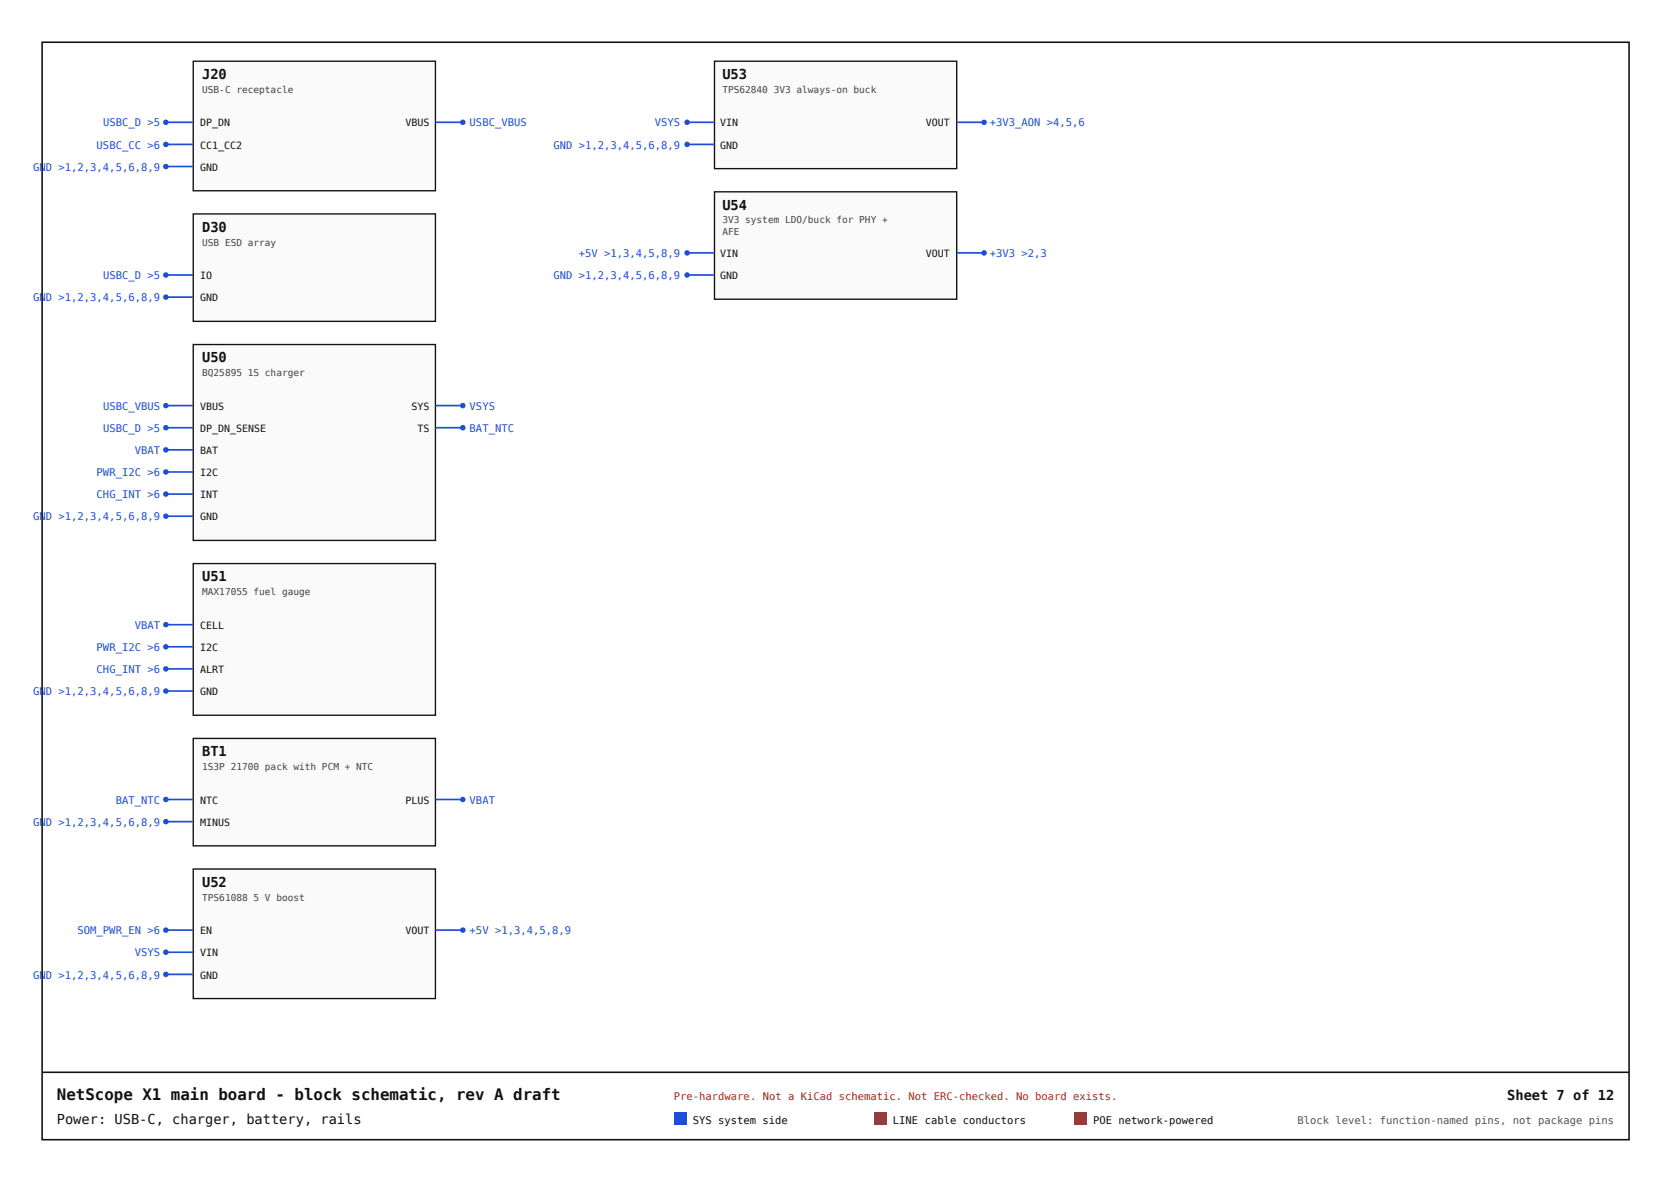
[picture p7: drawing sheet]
<svg xmlns="http://www.w3.org/2000/svg" width="420mm" height="297mm" viewBox="0 0 420 297" stroke-linecap="round" stroke-linejoin="round" font-family="sans-serif">
<path d="M48.6 15.4h60.8v32.5h-60.8z" fill="#fafafa"/>
<path d="M48.6 15.4h60.8v32.5h-60.8z" fill="none" stroke="#111" stroke-width=".34"/>
<path d="M109.4 30.7h6.9" fill="none" stroke="#1d4ed8" stroke-width=".42"/>
<circle cx="116.3" cy="30.7" r=".69" fill="#1d4ed8"/>
<path d="M41.7 30.7h6.9" fill="none" stroke="#1d4ed8" stroke-width=".42"/>
<circle cx="41.7" cy="30.7" r=".69" fill="#1d4ed8"/>
<path d="M41.7 36.3h6.9" fill="none" stroke="#1d4ed8" stroke-width=".42"/>
<circle cx="41.7" cy="36.3" r=".69" fill="#1d4ed8"/>
<path d="M41.7 41.8h6.9" fill="none" stroke="#1d4ed8" stroke-width=".42"/>
<circle cx="41.7" cy="41.8" r=".69" fill="#1d4ed8"/>
<path d="M48.6 53.8h60.8v26.9h-60.8z" fill="#fafafa"/>
<path d="M48.6 53.8h60.8v26.9h-60.8z" fill="none" stroke="#111" stroke-width=".34"/>
<path d="M41.7 69.1h6.9" fill="none" stroke="#1d4ed8" stroke-width=".42"/>
<circle cx="41.7" cy="69.1" r=".69" fill="#1d4ed8"/>
<path d="M41.7 74.7h6.9" fill="none" stroke="#1d4ed8" stroke-width=".42"/>
<circle cx="41.7" cy="74.7" r=".69" fill="#1d4ed8"/>
<path d="M48.6 86.6h60.8v49.2h-60.8z" fill="#fafafa"/>
<path d="M48.6 86.6h60.8v49.2h-60.8z" fill="none" stroke="#111" stroke-width=".34"/>
<path d="M41.7 101.9h6.9" fill="none" stroke="#1d4ed8" stroke-width=".42"/>
<circle cx="41.7" cy="101.9" r=".69" fill="#1d4ed8"/>
<path d="M41.7 107.5h6.9" fill="none" stroke="#1d4ed8" stroke-width=".42"/>
<circle cx="41.7" cy="107.5" r=".69" fill="#1d4ed8"/>
<path d="M41.7 113h6.9" fill="none" stroke="#1d4ed8" stroke-width=".42"/>
<circle cx="41.7" cy="113" r=".69" fill="#1d4ed8"/>
<path d="M109.4 101.9h6.9" fill="none" stroke="#1d4ed8" stroke-width=".42"/>
<circle cx="116.3" cy="101.9" r=".69" fill="#1d4ed8"/>
<path d="M109.4 107.5h6.9" fill="none" stroke="#1d4ed8" stroke-width=".42"/>
<circle cx="116.3" cy="107.5" r=".69" fill="#1d4ed8"/>
<path d="M41.7 118.6h6.9" fill="none" stroke="#1d4ed8" stroke-width=".42"/>
<circle cx="41.7" cy="118.6" r=".69" fill="#1d4ed8"/>
<path d="M41.7 124.2h6.9" fill="none" stroke="#1d4ed8" stroke-width=".42"/>
<circle cx="41.7" cy="124.2" r=".69" fill="#1d4ed8"/>
<path d="M41.7 129.7h6.9" fill="none" stroke="#1d4ed8" stroke-width=".42"/>
<circle cx="41.7" cy="129.7" r=".69" fill="#1d4ed8"/>
<path d="M48.6 141.6h60.8v38.1h-60.8z" fill="#fafafa"/>
<path d="M48.6 141.6h60.8v38.1h-60.8z" fill="none" stroke="#111" stroke-width=".34"/>
<path d="M41.7 157h6.9" fill="none" stroke="#1d4ed8" stroke-width=".42"/>
<circle cx="41.7" cy="157" r=".69" fill="#1d4ed8"/>
<path d="M41.7 162.5h6.9" fill="none" stroke="#1d4ed8" stroke-width=".42"/>
<circle cx="41.7" cy="162.5" r=".69" fill="#1d4ed8"/>
<path d="M41.7 168.1h6.9" fill="none" stroke="#1d4ed8" stroke-width=".42"/>
<circle cx="41.7" cy="168.1" r=".69" fill="#1d4ed8"/>
<path d="M41.7 173.6h6.9" fill="none" stroke="#1d4ed8" stroke-width=".42"/>
<circle cx="41.7" cy="173.6" r=".69" fill="#1d4ed8"/>
<path d="M48.6 185.6h60.8v26.9h-60.8z" fill="#fafafa"/>
<path d="M48.6 185.6h60.8v26.9h-60.8z" fill="none" stroke="#111" stroke-width=".34"/>
<path d="M109.4 200.9h6.9" fill="none" stroke="#1d4ed8" stroke-width=".42"/>
<circle cx="116.3" cy="200.9" r=".69" fill="#1d4ed8"/>
<path d="M41.7 200.9h6.9" fill="none" stroke="#1d4ed8" stroke-width=".42"/>
<circle cx="41.7" cy="200.9" r=".69" fill="#1d4ed8"/>
<path d="M41.7 206.5h6.9" fill="none" stroke="#1d4ed8" stroke-width=".42"/>
<circle cx="41.7" cy="206.5" r=".69" fill="#1d4ed8"/>
<path d="M48.6 218.4h60.8v32.5h-60.8z" fill="#fafafa"/>
<path d="M48.6 218.4h60.8v32.5h-60.8z" fill="none" stroke="#111" stroke-width=".34"/>
<path d="M41.7 233.7h6.9" fill="none" stroke="#1d4ed8" stroke-width=".42"/>
<circle cx="41.7" cy="233.7" r=".69" fill="#1d4ed8"/>
<path d="M41.7 239.3h6.9" fill="none" stroke="#1d4ed8" stroke-width=".42"/>
<circle cx="41.7" cy="239.3" r=".69" fill="#1d4ed8"/>
<path d="M109.4 233.7h6.9" fill="none" stroke="#1d4ed8" stroke-width=".42"/>
<circle cx="116.3" cy="233.7" r=".69" fill="#1d4ed8"/>
<path d="M41.7 244.8h6.9" fill="none" stroke="#1d4ed8" stroke-width=".42"/>
<circle cx="41.7" cy="244.8" r=".69" fill="#1d4ed8"/>
<path d="M179.6 15.4h60.8v27h-60.8z" fill="#fafafa"/>
<path d="M179.6 15.4h60.8v27h-60.8z" fill="none" stroke="#111" stroke-width=".34"/>
<path d="M172.7 30.7h6.9" fill="none" stroke="#1d4ed8" stroke-width=".42"/>
<circle cx="172.7" cy="30.7" r=".69" fill="#1d4ed8"/>
<path d="M240.4 30.7h6.9" fill="none" stroke="#1d4ed8" stroke-width=".42"/>
<circle cx="247.3" cy="30.7" r=".69" fill="#1d4ed8"/>
<path d="M172.7 36.3h6.9" fill="none" stroke="#1d4ed8" stroke-width=".42"/>
<circle cx="172.7" cy="36.3" r=".69" fill="#1d4ed8"/>
<path d="M179.6 48.2h60.8v27h-60.8z" fill="#fafafa"/>
<path d="M179.6 48.2h60.8v27h-60.8z" fill="none" stroke="#111" stroke-width=".34"/>
<path d="M172.7 63.5h6.9" fill="none" stroke="#1d4ed8" stroke-width=".42"/>
<circle cx="172.7" cy="63.5" r=".69" fill="#1d4ed8"/>
<path d="M240.4 63.5h6.9" fill="none" stroke="#1d4ed8" stroke-width=".42"/>
<circle cx="247.3" cy="63.5" r=".69" fill="#1d4ed8"/>
<path d="M172.7 69.1h6.9" fill="none" stroke="#1d4ed8" stroke-width=".42"/>
<circle cx="172.7" cy="69.1" r=".69" fill="#1d4ed8"/>
<path d="M10.6 10.6h398.8v275.8h-398.8zM10.6 269.4h398.8" fill="none" stroke="#111" stroke-width=".4"/>
<path d="M169.4 279.5h3.2v3.2h-3.2z" fill="#1d4ed8"/>
<path d="M219.7 279.5h3.1v3.2h-3.1z" fill="#b45309"/>
<path d="M269.9 279.5h3.2v3.2h-3.2z" fill="#b91c1c"/>
<text font-size="4" fill="#111" x="14.3" y="276.3">NetScope X1 main board - block schematic, rev A draft</text>
<g font-size="3.4" fill="#111">
<text x="50.8" y="19.9">J20</text>
<text x="181.5" y="19.9">U53</text>
<text x="181.5" y="52.7">U54</text>
<text x="50.8" y="58.3">D30</text>
<text x="50.8" y="91.1">U50</text>
<text x="50.8" y="146.1">U51</text>
<text x="50.8" y="190">BT1</text>
<text x="50.8" y="222.9">U52</text>
<text x="378.8" y="276.3">Sheet 7 of 12</text>
<text x="14.3" y="282.4">Power: USB-C, charger, battery, rails</text>
</g>
<g font-size="2.6" fill="#1d4ed8">
<text x="25.9" y="31.8">USBC_D &gt;5</text>
<text x="118" y="31.8">USBC_VBUS</text>
<text x="164.6" y="31.8">VSYS</text>
<text x="248.8" y="31.8">+3V3_AON &gt;4,5,6</text>
<text x="24.3" y="37.3">USBC_CC &gt;6</text>
<text x="139.1" y="37.3">GND &gt;1,2,3,4,5,6,8,9</text>
<text x="8.4" y="42.9">GND &gt;1,2,3,4,5,6,8,9</text>
<text x="145.5" y="64.6">+5V &gt;1,3,4,5,8,9</text>
<text x="248.8" y="64.6">+3V3 &gt;2,3</text>
<text x="25.9" y="70.2">USBC_D &gt;5</text>
<text x="139.1" y="70.2">GND &gt;1,2,3,4,5,6,8,9</text>
<text x="8.4" y="75.7">GND &gt;1,2,3,4,5,6,8,9</text>
<text x="25.9" y="103">USBC_VBUS</text>
<text x="118" y="103">VSYS</text>
<text x="25.9" y="108.5">USBC_D &gt;5</text>
<text x="118" y="108.5">BAT_NTC</text>
<text x="24.3" y="119.7">PWR_I2C &gt;6</text>
<text x="33.9" y="114.1">VBAT</text>
<text x="24.3" y="125.2">CHG_INT &gt;6</text>
<text x="8.4" y="130.8">GND &gt;1,2,3,4,5,6,8,9</text>
<text x="33.9" y="158">VBAT</text>
<text x="24.3" y="163.6">PWR_I2C &gt;6</text>
<text x="24.3" y="169.1">CHG_INT &gt;6</text>
<text x="8.4" y="174.7">GND &gt;1,2,3,4,5,6,8,9</text>
<text x="29.1" y="202">BAT_NTC</text>
<text x="118" y="202">VBAT</text>
<text x="8.4" y="207.5">GND &gt;1,2,3,4,5,6,8,9</text>
<text x="19.5" y="234.8">SOM_PWR_EN &gt;6</text>
<text x="118" y="234.8">+5V &gt;1,3,4,5,8,9</text>
<text x="8.4" y="245.9">GND &gt;1,2,3,4,5,6,8,9</text>
<text x="33.9" y="240.3">VSYS</text>
</g>
<text font-size="2.6" fill="#b91c1c" x="169.4" y="276.3">Pre-hardware. Not a KiCad schematic. Not ERC-checked. No board exists.</text>
<g font-size="2.6" fill="#111">
<text x="174.1" y="282.4">SYS system side</text>
<text x="224.4" y="282.4">LINE cable conductors</text>
<text x="274.7" y="282.4">POE network-powered</text>
</g>
<text font-size="2.6" fill="#555" x="326.1" y="282.4">Block level: function-named pins, not package pins</text>
<g font-size="2.5" fill="#111">
<text x="50.3" y="31.8">DP_DN</text>
<text x="101.9" y="31.8">VBUS</text>
<text x="181" y="31.8">VIN</text>
<text x="232.7" y="31.8">VOUT</text>
<text x="50.3" y="37.3">CC1_CC2</text>
<text x="181" y="37.3">GND</text>
<text x="50.3" y="42.9">GND</text>
<text x="181" y="64.6">VIN</text>
<text x="232.7" y="64.6">VOUT</text>
<text x="50.3" y="70.2">IO</text>
<text x="181" y="70.2">GND</text>
<text x="50.3" y="75.7">GND</text>
<text x="50.3" y="103">VBUS</text>
<text x="103.4" y="103">SYS</text>
<text x="50.3" y="108.5">DP_DN_SENSE</text>
<text x="104.9" y="108.5">TS</text>
<text x="50.3" y="114.1">BAT</text>
<text x="50.3" y="119.7">I2C</text>
<text x="50.3" y="125.2">INT</text>
<text x="50.3" y="130.8">GND</text>
<text x="50.3" y="158">CELL</text>
<text x="50.3" y="163.6">I2C</text>
<text x="50.3" y="169.1">ALRT</text>
<text x="50.3" y="174.7">GND</text>
<text x="50.3" y="202">NTC</text>
<text x="101.9" y="202">PLUS</text>
<text x="50.3" y="207.5">MINUS</text>
<text x="50.3" y="234.8">EN</text>
<text x="101.9" y="234.8">VOUT</text>
<text x="50.3" y="240.3">VIN</text>
<text x="50.3" y="245.9">GND</text>
</g>
<g font-size="2.4" fill="#444">
<text x="50.8" y="23.3">USB-C receptacle</text>
<text x="181.5" y="23.3">TPS62840 3V3 always-on buck</text>
<text x="181.5" y="56.1">3V3 system LDO/buck for PHY +</text>
<text x="181.5" y="59">AFE</text>
<text x="50.8" y="61.7">USB ESD array</text>
<text x="50.8" y="94.5">BQ25895 1S charger</text>
<text x="50.8" y="149.6">MAX17055 fuel gauge</text>
<text x="50.8" y="193.5">1S3P 21700 pack with PCM + NTC</text>
<text x="50.8" y="226.3">TPS61088 5 V boost</text>
</g>
</svg>
